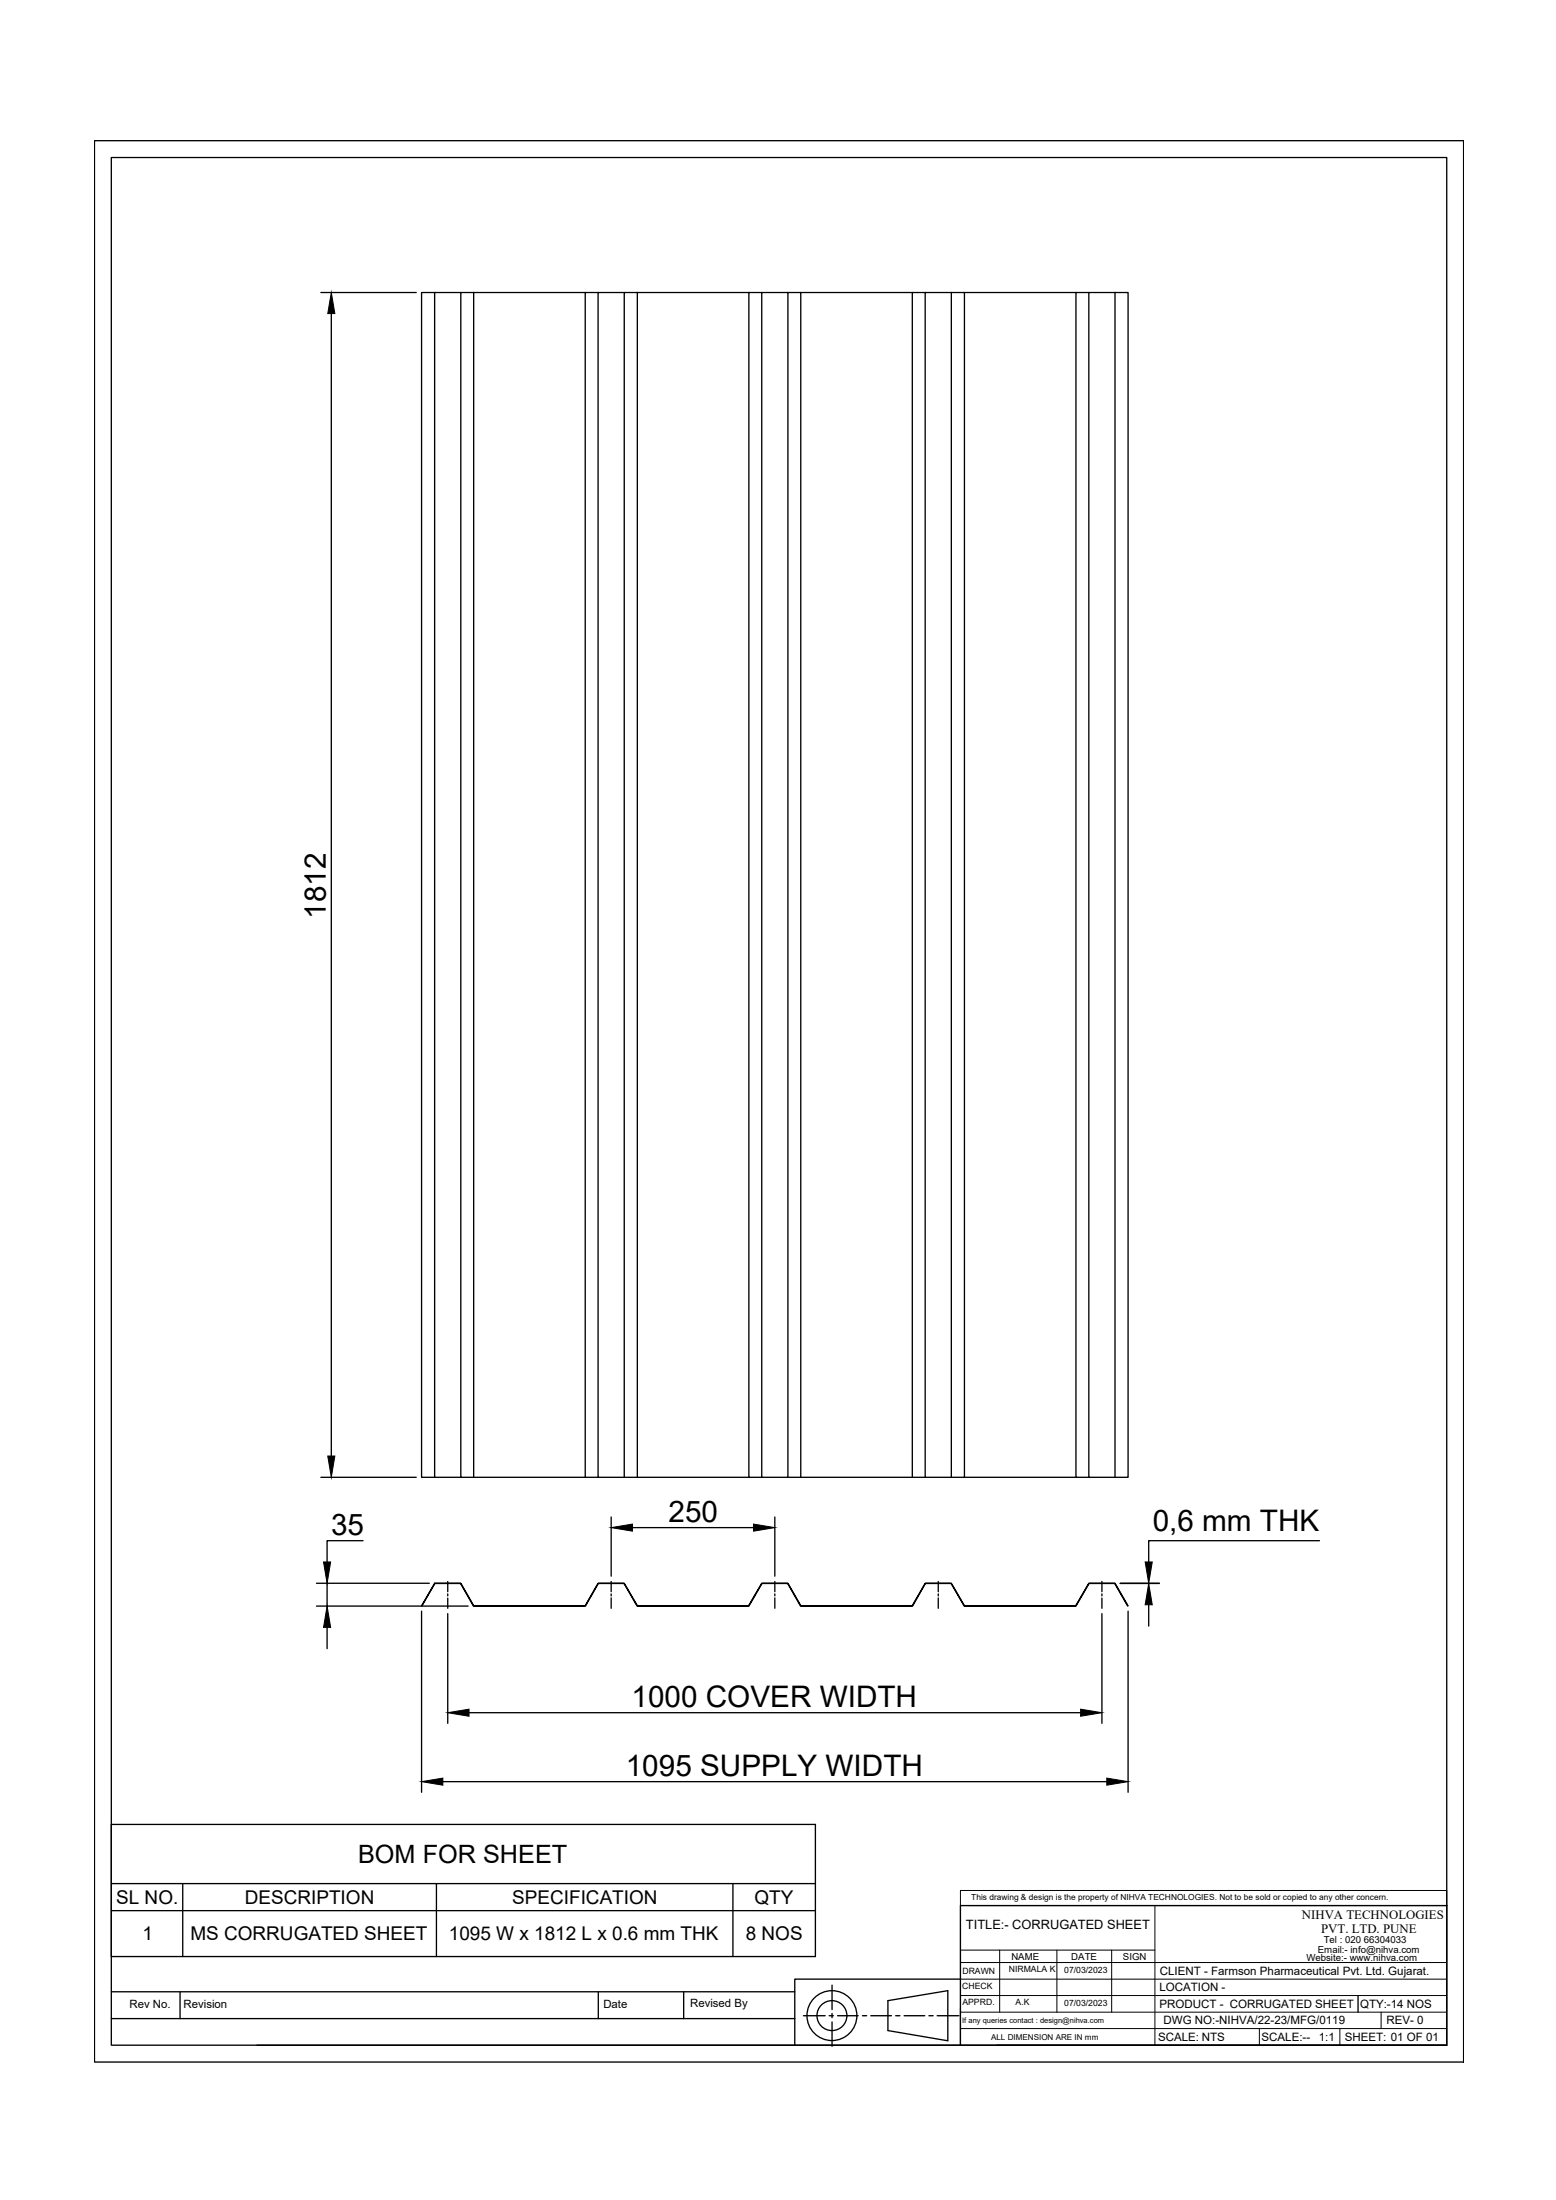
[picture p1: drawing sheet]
<svg xmlns="http://www.w3.org/2000/svg" width="297mm" height="420mm" viewBox="0 0 297 420" stroke-linecap="round" stroke-linejoin="round" font-family="sans-serif">
<!-- layer: 0 -->
<g fill="none" stroke="#000" stroke-width=".25">
<path d="M18 26.9h261.4v366.9h-261.4zM21.3 30.1h254.9v360.5h-254.9zM61.3 55.9h18.2M63.2 59.9v218.2M83 55.9h-2.5v226.2h2.5M88 55.9h-5v226.2h5M90.4 55.9h-2.4v226.2h2.4M90.4 55.9v226.2M90.4 55.9h21.3M114.2 55.9h-2.5v226.2h2.5M119.2 55.9h-5v226.2h5M121.7 55.9h-2.5v226.2h2.5"/>
<path d="M121.7 55.9v226.2M121.7 55.9h21.3M145.4 55.9h5v226.2h-5zM145.4 55.9h-2.4v226.2h2.4M150.4 55.9h2.5v226.2h-2.5M152.9 55.9h21.3M176.6 55.9h-2.4v226.2h2.4M181.6 55.9h-5v226.2h5M181.6 55.9h2.5v226.2h-2.5M181.6 55.9v226.2M184.1 55.9h21.3M207.9 55.9h-2.5v226.2h2.5"/>
<path d="M212.9 55.9h-5v226.2h5M212.9 55.9h2.4v226.2h-2.4M212.9 55.9v226.2M61.3 282.1h18.2M69.3 294.2h-6.9v4.1M90.4 282.1h21.3M116.7 289.7v11.3M120.7 291.7h23.1M121.7 282.1h21.3M147.9 289.7v11.3M152.9 282.1h21.3M184.1 282.1h21.3"/>
<path d="M251.9 294.2h-32.6v4.1M60.4 302.4h21.6M60.4 306.7h29M62.4 302.4v4.3M62.4 310.8v4.1M80.5 307.7v34.6M83 302.4h5l2.4 4.2h21.3l2.5-4.2h5l2.5 4.2h21.2l2.5-4.2h5l2.5 4.2h21.3l2.4-4.2h5l2.5 4.2h21.3l2.5-4.2h5l2.4 4.3-2.5-4.3h-4.9l-2.5 4.3h-21.3l-2.5-4.3h-4.9l-2.5 4.3h-21.4l-2.4-4.3h-4.9l-2.5 4.3h-21.4l-2.5-4.3h-4.9l-2.4 4.3h-21.4l-2.5-4.3h-4.9l-2.5 4.3zM85.5 302v2M85.5 304.4v.4M85.5 305.2v2M85.5 308.2v20.9M116.7 302v2"/>
<path d="M116.7 304.4v.4M116.7 305.2v2M147.9 302v2M147.9 304.4v.4M147.9 305.2v2M179.1 302v2M179.1 304.4v.4M179.1 305.2v2M210.4 302v2M210.4 304.4v.4M210.4 305.2v2M210.4 308.2v20.9"/>
<path d="M213.8 302.4h7.5M213.9 302.4h7.4M215.3 307.7v34.6M219.3 302.4h.1M219.3 306.5v4M89.5 327.1h116.8M21.3 348.4h134.4v25.3h-134.4zM21.3 359.7h134.4M34.9 359.7v14M83.3 359.7v14M84.5 340.3h126.8M139.9 359.7v14"/>
<path d="M21.3 364.9h134.4M158.8 379.1v4.7M183.3 363.9h92.9v26.7h-92.9zM183.3 378h-31.6v12.6h-102.7M21.3 385.5h130.4M21.3 380.4h130.4M34.4 380.4v5.1M114.2 380.4v5.1M130.5 380.4v5.1M151.7 390.6h31.6M153.4 385h4.1M158.3 385h.8"/>
<path d="M158.8 384.5v.8M158.8 386.2v4.6M159.9 385h3.9M164.6 385h.8M166.2 385h4M169.5 382.1l11.4-1.9v9.5l-11.4-1.9zM171 385h.8M172.6 385h3.9M177.3 385h.8M178.9 385h4.1M190.3 390.6h85.9M259.2 381.1v3.2"/>
<circle cx="158.8" cy="384.9" r="4.8"/>
<circle cx="158.8" cy="384.9" r="2.86"/>
</g>
<g fill="none" stroke="#000" stroke-width=".19">
<path d="M183.3 361h92.9v2.9h-92.9zM183.3 378h92.9M183.3 374.8h92.9M183.3 363.9v26.7M183.3 372.4h37.2M184.9 363.9h91.3M190.8 372.4v11.9M201.8 372.4v11.9M212.2 372.4v11.9M220.5 363.9v26.7M183.3 384.3h92.9M183.3 381.1h92.9"/>
<path d="M183.3 387.4h92.9M240.4 387.4v3.2M255.8 387.4v3.2M263.7 384.3v3.1"/>
</g>
<path d="M63.2 55.9l.7 4h-1.3zM62.6 278.1h1.3l-.7 4zM61.8 298.3h1.3l-.7 4.1zM116.7 291.7l4-.6v1.3zM143.8 291.1l4.1 .6-4.1 .7zM218.6 298.3h1.4l-.7 4.1zM62.4 306.7l.7 4.1h-1.3zM219.3 302.4l.7 4.1h-1.4zM80.5 340.3l4-.7v1.3zM85.5 327.1l4-.7v1.4zM206.3 326.4l4.1 .7-4.1 .7zM211.3 339.6l4 .7-4 .6z" fill="#000" stroke="#000" stroke-width=".19"/>
<g font-size="5.7">
<text x="62.2" y="175.5" transform="rotate(-90 62.2 175.5)">1812</text>
<text x="63.2" y="293.1">35</text>
<text x="127.6" y="290.6">250</text>
<text x="220" y="292.4">0,6 mm THK</text>
<text x="120.6" y="326">1000 COVER WIDTH</text>
<text x="119.5" y="339.2">1095 SUPPLY WIDTH</text>
</g>
<text font-size="4.8" x="68.4" y="355.8">BOM FOR SHEET</text>
<g font-size="3.6">
<text x="22.2" y="363.6">SL NO.</text>
<text x="46.7" y="363.6">DESCRIPTION</text>
<text x="97.8" y="363.6">SPECIFICATION</text>
<text x="144" y="363.5">QTY</text>
<text x="27.2" y="370.6">1</text>
<text x="36.4" y="370.6">MS CORRUGATED SHEET</text>
<text x="85.7" y="370.6">1095 W x 1812 L x 0.6 mm THK</text>
<text x="142.4" y="370.6">8 NOS</text>
</g>
<g font-size="2.4">
<text x="184.4" y="368.5">TITLE:- CORRUGATED SHEET</text>
<text x="248.5" y="366.5">NIHVA TECHNOLOGIES</text>
<text x="252.2" y="369.2">PVT. LTD. PUNE</text>
</g>
<g font-size="2.2">
<text x="221.4" y="377.1">CLIENT - Farmson Pharmaceutical Pvt. Ltd. Gujarat.</text>
<text x="24.7" y="383.4">Rev No.</text>
<text x="35.1" y="383.4">Revision</text>
<text x="115.2" y="383.4">Date</text>
<text x="131.7" y="383.2">Revised By</text>
<text x="221.3" y="383.5">PRODUCT - CORRUGATED SHEET</text>
<text x="221.3" y="380.3">LOCATION -</text>
<text x="259.6" y="383.5">QTY:-14 NOS</text>
<text x="221.1" y="389.8">SCALE: NTS</text>
<text x="222.1" y="386.6">DWG NO:-NIHVA/22-23/MFG/0119</text>
<text x="240.8" y="389.8">SCALE:--</text>
<text x="251.8" y="389.8">1:1</text>
<text x="256.7" y="389.8">SHEET: 01 OF 01</text>
<text x="264.7" y="386.6">REV- 0</text>
</g>
<g font-size="1.8">
<text x="252.7" y="371.1">Tel : 020 66304033</text>
<text x="193.1" y="374.3">NAME</text>
<text x="204.5" y="374.3">DATE</text>
<text x="214.4" y="374.3">SIGN</text>
<text x="249.4" y="374.6">Website:- www.nihva.com</text>
<text x="251.6" y="372.9">Email:- info@nihva.com</text>
</g>
<g font-size="1.7">
<text x="183.7" y="377.1">DRAWN</text>
<text x="192.6" y="376.7">NIRMALA K</text>
<text x="203.2" y="376.7">07/03/2023</text>
<text x="183.7" y="379.8">CHECK</text>
<text x="183.7" y="383">APPRD.</text>
<text x="193.9" y="383">A.K</text>
<text x="203.2" y="383">07/03/2023</text>
</g>
<text font-size="1.6" x="185.4" y="362.8">This drawing &amp; design is the property of NIHVA TECHNOLOGIES. Not to be sold or copied to any other concern.</text>
<text font-size="1.5" x="189.2" y="389.5">ALL DIMENSION ARE IN mm</text>
<text font-size="1.4" x="183.7" y="386.3">If any queries contact : design@nihva.com</text>
</svg>
